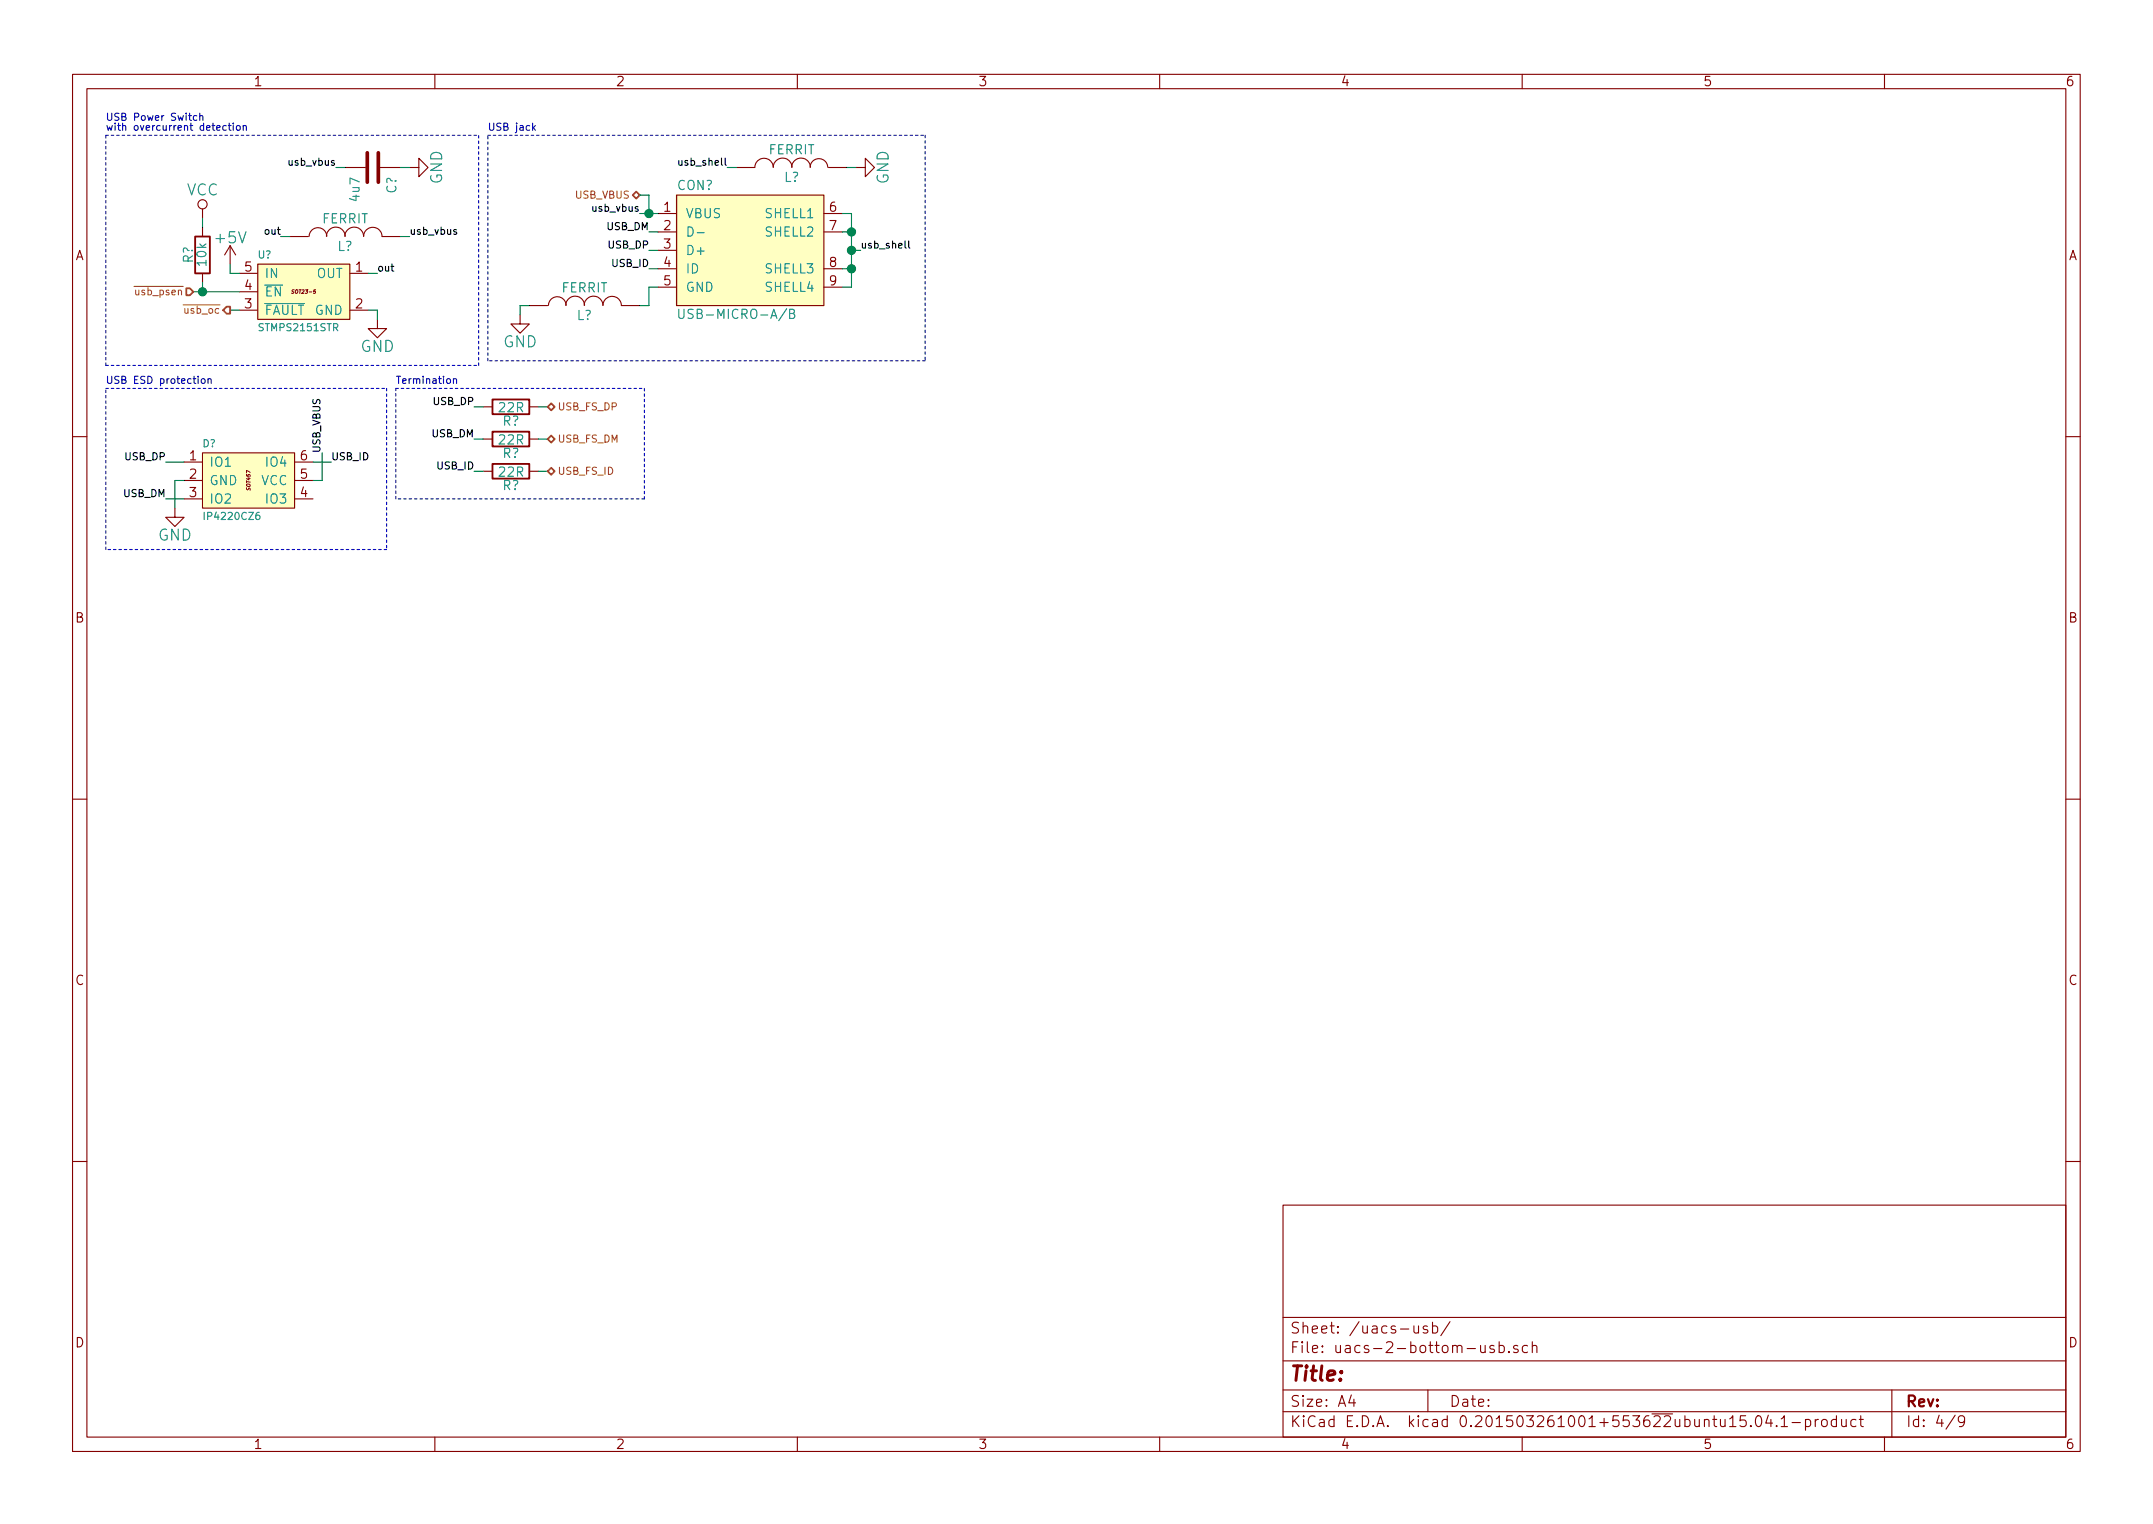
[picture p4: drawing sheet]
<svg xmlns="http://www.w3.org/2000/svg" width="297mm" height="210mm" viewBox="0 0 297 210" stroke-linecap="round" stroke-linejoin="round" font-family="sans-serif">
<g fill="none" stroke="#840000" stroke-width=".15">
<path d="M10 10.3h277v189.9h-277zM12 12.2h273v186.1h-273zM60 10.3v1.9M110 10.3v1.9M160 10.3v1.9M210 10.3v1.9M260 10.3v1.9M27.9 28.8v1.3M27.9 31.4v1.2M27.9 37.7v1.3M31.7 33.9l-.7 1.3M31.7 33.9v2.5"/>
<path d="M31.7 33.9l.8 1.3M33 37.7h2.5M35.6 36.4h12.7v7.7h-12.7zM40 32.6h2.5M42.6 32.6a1.22 1.22 0 0 1 1.3-1.2 1.22 1.22 0 0 1 1.2 1.2M45 32.6a1.3 1.3 0 0 1 1.3-1.3 1.3 1.3 0 0 1 1.3 1.3M47.6 32.6a1.3 1.3 0 0 1 1.3-1.3 1.3 1.3 0 0 1 1.3 1.3 1.27 1.27 0 0 1 1.2-1.2 1.27 1.27 0 0 1 1.3 1.2M47.6 23.1h2.8M48.3 37.7h2.5M52.5 23.1h2.7M52.7 32.6h2.5M56.5 23.1h1.3v-1.3l1.3 1.3-1.3 1.3v-1.3"/>
<path d="M90.8 29.5h2.5M90.8 32h2.5M90.8 34.5h2.5M90.8 37.1h2.5M90.8 39.6h2.5M93.3 26.9h20.4v15.3h-20.4zM101.6 23.1h2.5M104.1 23.1a1.27 1.27 0 0 1 1.3-1.3 1.27 1.27 0 0 1 1.3 1.3 1.3 1.3 0 0 1 1.3-1.3 1.3 1.3 0 0 1 1.3 1.3M109.2 23.1a1.3 1.3 0 0 1 1.3-1.3 1.3 1.3 0 0 1 1.3 1.3M111.8 23.1a1.22 1.22 0 0 1 1.2-1.2 1.22 1.22 0 0 1 1.2 1.2M113.7 29.5h2.5M113.7 32h2.5"/>
<path d="M113.7 37.1h2.5M113.7 39.6h2.5M114.3 23.1h2.5M118.1 23.1h1.3v-1.3l1.2 1.3-1.2 1.3v-1.3M33 42.8h2.5M33 40.3h2.5M48.3 42.8h2.5M52.1 44.1v1.2h1.2l-1.2 1.3-1.3-1.3h1.3M66.7 56.1h1.2M71.8 43.4v1.3h1.2l-1.2 1.3-1.3-1.3h1.3M73 42.2h2.6M73 56.1h1.3"/>
<path d="M75.7 42.1a1.22 1.22 0 0 1 1.2-1.2 1.22 1.22 0 0 1 1.2 1.2M78.1 42.1a1.3 1.3 0 0 1 1.2-1.2 1.3 1.3 0 0 1 1.3 1.2M80.6 42.1a1.3 1.3 0 0 1 1.3-1.2 1.3 1.3 0 0 1 1.3 1.2 1.27 1.27 0 0 1 1.3-1.2 1.27 1.27 0 0 1 1.2 1.2l2.6 .1M10 60.2h2M24.1 70.1v1.3h1.3l-1.3 1.2-1.2-1.2h1.2M25.4 63.7h2.5M25.4 66.3h2.5M25.4 68.8h2.5M27.9 62.5h12.7v7.6h-12.7zM40.7 63.7h2.5M40.7 66.3h2.5M40.7 68.8h2.5"/>
<path d="M66.7 60.6h1.2M66.7 65h1.2M73 60.6h1.3M73 65h1.3M285 60.2h2M10 110.3h2M285 110.3h2M10 160.2h2M177 166.3h108v32h-108zM285 160.2h2M60 198.3v1.9M110 198.3v1.9"/>
<path d="M160 198.3v1.9M177 194.8h108M177 191.8h108M177 187.8h108M177 181.8h108M186.4 192.5l-.3 1h.9M186.8 193v1M195.1 182.9v.9a.4 .4 0 0 0 .6 0M195.7 182.9v1M196.9 183a.37 .37 0 0 0-.6 .1v.1a.54 .54 0 0 0 .6 .3l.1 .1-.1 .2-.1 .1-.5-.1M197 191.8v3M197.6 183a.48 .48 0 0 1 .7 .1v.1v.6a.48 .48 0 0 1-.7 0"/>
<path d="M197.6 182.4v1.5M200.1 182.3l-1.3 2M204.3 185.6v.9a.4 .4 0 0 0 .6 0M204.9 185.6v1M206.1 185.7a.37 .37 0 0 0-.6 .1v.1a.54 .54 0 0 0 .6 .3l.1 .1-.1 .2-.1 .1-.5-.1M206.8 185.7a.48 .48 0 0 1 .7 0v.2v.6a.48 .48 0 0 1-.7 0M206.8 185.1v1.5M208.2 186.5h.1l-.1 .1-.1-.1h.1v.1M209.4 185.7a.37 .37 0 0 0-.6 .1v.1a.54 .54 0 0 0 .6 .3l.1 .1-.1 .2-.2 .1-.4-.1M210 198.3v1.9M210.7 185.7l-.4-.1-.3 .3 .1 .6 .2 .1 .4-.1M211.4 185.7a.38 .38 0 0 1 .6 .1v.8"/>
<path d="M211.4 185.1v1.5M242.3 195.5a.35 .35 0 0 1 .4-.2 .35 .35 0 0 1 .3 .3 .77 .77 0 0 1-.5 1.2 .9 .9 0 0 1-.2-1.3zM244 195.2l-.4 1.1h1M244.3 195.8v1M245.1 196.7h.1l-.1 .1-.1-.1h.1v.1M245.7 195.8l.5-.5v1.5M245.7 196.8h.9M247.2 196.3h1.2M249.1 195.9a.48 .48 0 0 1 .6 .1l.1 .1-.1 .6a.48 .48 0 0 1-.6 0M249.1 195.8v1.5M250.4 195.8v1M250.9 195.8l-.3 .1-.2 .2"/>
<path d="M251.4 196a.41 .41 0 0 1 .7 .1v.4a.41 .41 0 0 1-.4 .3 .41 .41 0 0 1-.4-.3zM253.4 195.9l-.5-.1-.2 .3v.6l.2 .1 .5-.1M253.4 195.3v1.5M254.1 195.8l.1 .9a.4 .4 0 0 0 .5 0M254.7 195.8v1M256.1 195.9l-.5-.1-.3 .3 .1 .6 .2 .1 .5-.1M256.5 195.8h.6M256.7 195.3v1.3l.2 .2h.2M260 198.3v1.9M261 191.8v6.5M269.7 195.2l-1.2 2M271 196l-.2 .3h-.3l-.3-.3v-.4l.1-.2 .5-.1 .2 .2a1.19 1.19 0 0 1-.2 1.2l-.5 .1"/>
<circle cx="27.9" cy="28.2" r=".63"/>
</g>
<g fill="#ffffc2" stroke="#ffffc2" stroke-width=".25">
<path d="M93.3 26.9h20.4v15.3h-20.4z"/>
<path d="M35.6 36.4h12.7v7.7h-12.7z"/>
<path d="M27.9 62.5h12.7v7.6h-12.7z"/>
</g>
<path d="M94.9 31.3a.66 .66 0 0 1 .7 .4 .66 .66 0 0 1-.2 .8l-.5 .1zM96.2 32.1h1M36.5 41.9h5.5M93.6 42.7v1l.3 .2h.2l.3-.2v-1M108.9 43.3h.5l.2-.2v-.2l-.1-.2h-.6v1.2h.5l.3-.2a.33 .33 0 0 0-.3-.4" fill="none" stroke="#008484" stroke-width=".15"/>
<path d="M40.6 40h-.2a.16 .16 0 0 0-.1 .2 .16 .16 0 0 0 .2 .1v.2h-.3" fill="none" stroke="#840000" stroke-width=".14"/>
<path d="M26.9 32.6h2.1v5.1h-2.1zM67.9 55.1h5.1v2h-5.1zM67.9 59.6h5.1v2h-5.1zM67.9 64h5.1v2h-5.1z" fill="none" stroke="#840000" stroke-width=".25"/>
<g fill="none" stroke="#0000c2" stroke-width=".15">
<path d="M27.2 16l-.3-.1-.2 .2 .1 .5h.4M27.6 16a.23 .23 0 0 1 .4 .1v.5M27.6 15.6v1M31.2 17.4l-.3-.1-.2 .2 .1 .4h.4M31.5 17.3h.4M31.6 17v.9l.3 .1M32.2 17v.1M32.2 17.3v.7M32.7 17.4l.2-.1 .2 .2v.3l-.2 .2-.3-.2zM33.6 17.4a.23 .23 0 0 1 .4 .1v.5M33.6 17.3v.7M73.5 17v1"/>
<path d="M73.6 17.6l.3 .4M73.9 17.3l-.4 .4M27.8 52.3l.2-.1 .2 .1 .1 .4-.1 .2h-.2l-.2-.1zM28.7 52.3h.1a.23 .23 0 0 1 .3 .1v.5M28.7 52.2v.7M62.6 52.3a.23 .23 0 0 1 .4 .1v.5M62.6 52.2v.7"/>
</g>
<path d="M50.7 21.1v4M52.2 21.1v4" fill="none" stroke="#840000" stroke-width=".51"/>
<path d="M63 31.7h-.3l-.1 .1v.1l.4 .1v.3h-.4M100.1 21.8v.9l.1 .1M124.9 33.2v.9l.1 .1M125.4 33.2v.9l.1 .1" fill="none" stroke="#000" stroke-width=".15"/>
<g fill="none" stroke="#008400" stroke-width=".15">
<path d="M27.9 30.1v1.3M27.9 39v1.3M31.7 36.4v1.3h1.3M38.7 32.6h1.3M46.4 23.1h1.2M50.8 37.7h1.3M55.2 23.1h1.3M55.2 32.6h1.3M88.3 29.5h2.5M88.3 26.9h1.2v2.6M89.5 32h1.3M89.5 34.5h1.3"/>
<path d="M89.5 37.1h1.3M90.8 39.6h-1.3v2.6h-1.2M100.3 23.1h1.3M116.2 29.5h1.3v10.1h-1.3M116.2 32h1.3M116.2 37.1h1.3M116.8 23.1h1.3M117.5 34.5h1.2M26.7 40.3h6.3M31.7 42.8h1.3M50.8 42.8h1.3v1.3M65.4 56.1h1.3"/>
<path d="M73 42.2h-1.2v1.2M74.3 56.1h1.3M22.9 63.7h2.5M22.9 68.8h2.5M25.4 66.3h-1.3v3.8M43.2 63.7h2.5M44.4 62.5v3.8h-1.2M65.4 60.6h1.3M65.4 65h1.3M74.3 60.6h1.3M74.3 65h1.3"/>
</g>
<g fill="#008400" stroke="#008400" stroke-width=".25">
<circle cx="27.9" cy="40.3" r=".51"/>
<circle cx="89.5" cy="29.5" r=".51"/>
<circle cx="117.5" cy="32" r=".51"/>
<circle cx="117.5" cy="37.1" r=".51"/>
<circle cx="117.5" cy="34.5" r=".51"/>
</g>
<g fill="none" stroke="#0000c2" stroke-width=".15" stroke-dasharray=".3 .4">
<path d="M14.6 18.7h51.4M67.3 18.7h60.3M127.6 18.7v31.1M14.6 50.4h51.4M14.6 50.4v-31.7M14.6 53.6h38.7M53.3 53.6v22.2M54.6 53.6h34.3M66 50.4v-31.7M67.3 49.8v-31.1M88.9 53.6v15.2M127.6 49.8h-60.3"/>
<path d="M14.6 75.8v-22.2M53.3 75.8h-38.7M54.6 68.8v-15.2M88.9 68.8h-34.3"/>
</g>
<path d="M18.5 39.5h6.8M25.3 42.1h5.1" fill="none" stroke="#848400" stroke-width=".15"/>
<path d="M25.7 39.8h.5l.5 .5-.5 .4h-.5zM87.3 26.9l.5-.5 .5 .5-.5 .5zM31.3 42.3h.4v1h-.4l-.5-.5zM75.6 56.1l.4-.5 .5 .5-.5 .5zM75.6 60.6l.4-.5 .5 .5-.5 .5zM75.6 65l.4-.5 .5 .5-.5 .5z" fill="none" stroke="#848400" stroke-width=".25"/>
<text font-size="2.8" fill="#840000" x="178" y="190.5">Title:</text>
<g font-size="2.1" fill="#008484">
<text x="25.7" y="27">VCC</text>
<text x="61" y="25.4" transform="rotate(-90 61 25.4)">GND</text>
<text x="122.6" y="25.4" transform="rotate(-90 122.6 25.4)">GND</text>
<text x="29.8" y="33.6">+5V</text>
<text x="69.4" y="47.9">GND</text>
<text x="49.7" y="48.6">GND</text>
<text x="21.8" y="74.6">GND</text>
</g>
<g font-size="2.1" fill="#840000">
<text x="178" y="184">Sheet: /uacs-usb/</text>
<text x="178" y="186.7">File: uacs-2-bottom-usb.sch</text>
<text x="178" y="196.9">KiCad E.D.A. kicad 0.201503261001+553622ubuntu15.04.1-product</text>
<text x="178" y="194.1">Size: A4</text>
<text x="200" y="194.1">Date:</text>
<text x="263" y="194.1">Rev:</text>
<text x="263" y="196.9">Id: 4/9</text>
</g>
<g font-size="1.8" fill="#840000">
<text x="35" y="11.9">1</text>
<text x="85" y="11.9">2</text>
<text x="135" y="11.9">3</text>
<text x="185" y="11.9">4</text>
<text x="235" y="11.9">5</text>
<text x="285" y="11.9">6</text>
<text x="91.6" y="29.2">1</text>
<text x="114.5" y="29.2">6</text>
<text x="10.4" y="35.9">A</text>
<text x="91.6" y="31.7">2</text>
<text x="91.6" y="34.3">3</text>
<text x="114.5" y="31.7">7</text>
<text x="285.4" y="35.9">A</text>
<text x="33.8" y="40">4</text>
<text x="33.8" y="37.5">5</text>
<text x="49.1" y="37.5">1</text>
<text x="91.6" y="36.8">4</text>
<text x="91.6" y="39.4">5</text>
<text x="114.5" y="36.8">8</text>
<text x="114.5" y="39.4">9</text>
<text x="33.8" y="42.5">3</text>
<text x="49.1" y="42.5">2</text>
<text x="26.2" y="63.5">1</text>
<text x="41.5" y="63.5">6</text>
<text x="26.2" y="66">2</text>
<text x="26.2" y="68.6">3</text>
<text x="41.5" y="68.6">4</text>
<text x="41.5" y="66">5</text>
<text x="10.4" y="85.9">B</text>
<text x="285.4" y="85.9">B</text>
<text x="10.4" y="135.9">C</text>
<text x="285.4" y="135.9">C</text>
<text x="10.4" y="185.9">D</text>
<text x="285.4" y="185.9">D</text>
<text x="35" y="199.9">1</text>
<text x="85" y="199.9">2</text>
<text x="135" y="199.9">3</text>
<text x="185" y="199.9">4</text>
<text x="235" y="199.9">5</text>
<text x="285" y="199.9">6</text>
</g>
<g font-size="1.8" fill="#008484">
<text x="106" y="21.3">FERRIT</text>
<text x="49.6" y="27.7" transform="rotate(-90 49.6 27.7)">4u7</text>
<text x="54.7" y="26.7" transform="rotate(-90 54.7 26.7)">C?</text>
<text x="93.4" y="26.2">CON?</text>
<text x="108.2" y="25.1">L?</text>
<text x="44.4" y="30.8">FERRIT</text>
<text x="46.5" y="34.6">L?</text>
<text x="94.6" y="30.1">VBUS</text>
<text x="94.6" y="35.2">D+</text>
<text x="105.6" y="30.1">SHELL1</text>
<text x="105.6" y="32.6">SHELL2</text>
<text x="26.6" y="36.3" transform="rotate(-90 26.6 36.3)">R?</text>
<text x="28.5" y="36.6" transform="rotate(-90 28.5 36.6)">10k</text>
<text x="36.5" y="40.9">EN</text>
<text x="36.5" y="38.3">IN</text>
<text x="43.6" y="38.3">OUT</text>
<text x="77.5" y="40.3">FERRIT</text>
<text x="94.6" y="37.7">ID</text>
<text x="94.6" y="40.3">GND</text>
<text x="105.6" y="37.7">SHELL3</text>
<text x="105.6" y="40.3">SHELL4</text>
<text x="36.5" y="43.4">FAULT GND</text>
<text x="79.6" y="44.1">L?</text>
<text x="94.7" y="44">USB-MICRO-A/B</text>
<text x="68.9" y="56.9">22R</text>
<text x="69.3" y="58.7">R?</text>
<text x="28.9" y="64.4">IO1</text>
<text x="36.8" y="64.4">IO4</text>
<text x="68.9" y="61.3">22R</text>
<text x="68.9" y="65.8">22R</text>
<text x="69.3" y="63.2">R?</text>
<text x="28.9" y="66.9">GND</text>
<text x="28.9" y="69.5">IO2</text>
<text x="35.9" y="66.9">VCC</text>
<text x="36.8" y="69.5">IO3</text>
<text x="69.3" y="67.6">R?</text>
</g>
<g font-size="1.4" fill="#0000c2">
<text x="14.6" y="16.7">USB Power Switch</text>
<text x="14.6" y="18">with overcurrent detection</text>
<text x="67.3" y="18">USB jack</text>
<text x="14.6" y="53">USB ESD protection</text>
<text x="54.6" y="53">Termination</text>
</g>
<g font-size="1.4">
<text x="39.9" y="22.9">usb_vbus</text>
<text x="94" y="22.9">usb_shell</text>
<text x="81.8" y="29.2">usb_vbus</text>
<text x="36.6" y="32.4">out</text>
<text x="56.5" y="32.4">usb_vbus</text>
<text x="83.7" y="31.7">USB_DM</text>
<text x="83.9" y="34.3">USB_DP</text>
<text x="118.7" y="34.3">usb_shell</text>
<text x="52.1" y="37.5">out</text>
<text x="84.5" y="36.8">USB_ID</text>
<text x="59.8" y="55.9">USB_DP</text>
<text x="17.3" y="63.5">USB_DP</text>
<text x="44.2" y="62.5" transform="rotate(-90 44.2 62.5)">USB_VBUS</text>
<text x="45.7" y="63.5">USB_ID</text>
<text x="59.6" y="60.3">USB_DM</text>
<text x="60.4" y="64.8">USB_ID</text>
<text x="17" y="68.6">USB_DM</text>
</g>
<g font-size="1.4" fill="#848400">
<text x="79.3" y="27.4">USB_VBUS</text>
<text x="18.8" y="40.7">usb_psen</text>
<text x="25.5" y="43.3">usb_oc</text>
<text x="77" y="56.6">USB_FS_DP</text>
<text x="77" y="61.1">USB_FS_DM</text>
<text x="77" y="65.5">USB_FS_ID</text>
</g>
<g font-size="1.4" fill="#008484">
<text x="35.6" y="35.7">U?</text>
<text x="35.9" y="45.7">STMPS2151STR</text>
<text x="27.9" y="61.7">D?</text>
<text x="28.5" y="71.7">IP4220CZ6</text>
</g>
<g font-size=".7" fill="#840000">
<text x="40.5" y="40.5">SOT23-5</text>
<text x="34.5" y="67.6" transform="rotate(-90 34.5 67.6)">SOT457</text>
</g>
</svg>
